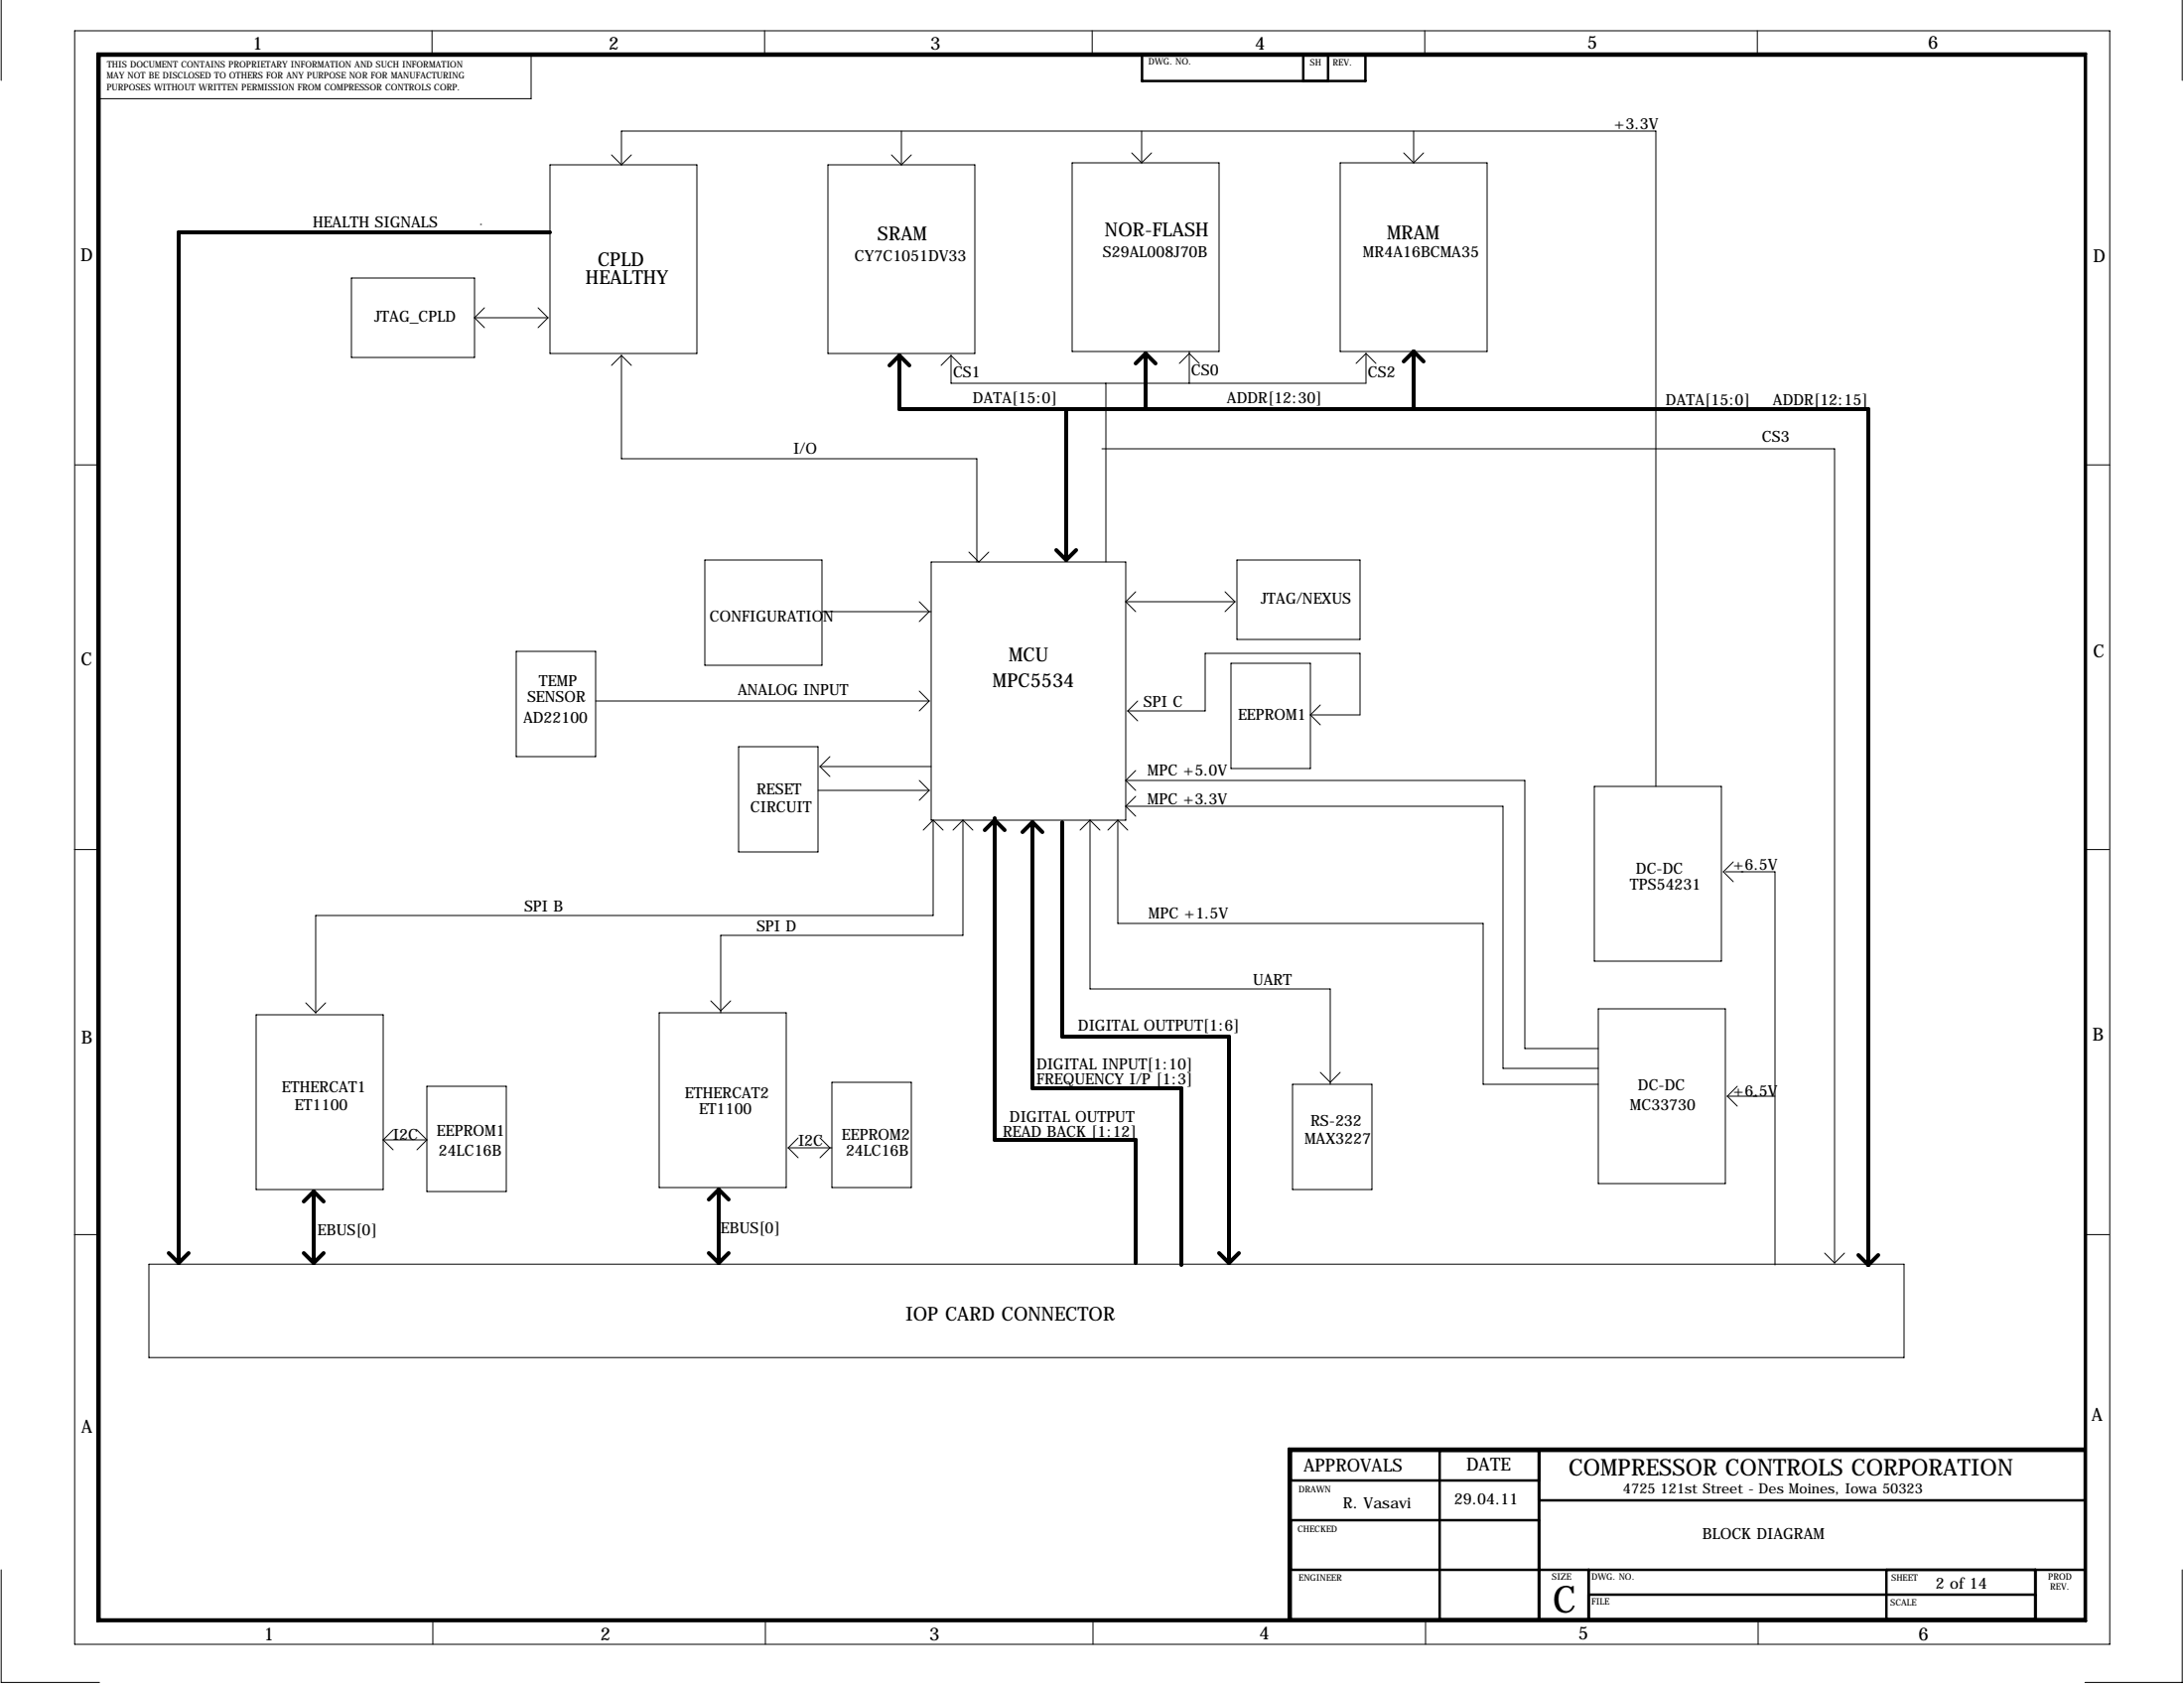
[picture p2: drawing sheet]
<svg xmlns="http://www.w3.org/2000/svg" width="559mm" height="432mm" viewBox="0 0 559 432" stroke-linecap="round" stroke-linejoin="round" font-family="sans-serif">
<g fill="none" stroke="#000" stroke-width=".25">
<path d="M.3 -.1v20.7M558.3 -.1v20.7M19.1 7.9h520.7v412.7h-520.7zM110.5 7.9v6.3M143.1 14.2h-7.2v11h-110.9M195.6 7.9v6.3M279.5 7.9v6.3M364.5 7.9v6.3M449.6 7.9v6.3M156.5 39.6l2.5 2.6M161.5 39.6l-2.5 2.6M228.1 39.6l2.5 2.6"/>
<path d="M230.6 33.5v8.7M233.2 39.6l-2.6 2.6M289.6 39.1l2.5 2.6M292.1 33.5v8.2M294.6 39.1l-2.5 2.6M359.2 39.1l2.5 2.6M361.7 33.5v8.2M364.2 39.1l-2.5 2.6M122.9 57.4h.1M140.7 42.2h37.6v48.2h-37.6zM159 42.2v-8.7h264.7v167.7M211.8 42.2h37.6v48.2h-37.6z"/>
<path d="M274.3 41.7h37.6v48.2h-37.6zM342.9 41.7h37.6v48.2h-37.6zM89.9 71.1h31.5v20.3h-31.5zM124 78.7l-2.6 2.6M137.7 78.7l2.5 2.6M121.4 81.3l2.6 2.5M121.4 81.3h18.8M140.2 81.3l-2.5 2.5M159 90.9l-2.5 2.6M159 90.9l2.5 2.6M159 90.9v26.4h90.9v26.5M243.3 90.9l-2.5 2.6"/>
<path d="M243.3 90.9l2.6 2.6M283 98v45.8M301.8 93l2.5-2.6 2.5 2.6M304.3 89.9v8.1M349.5 90.4l-2.5 2.6M349.5 90.4l2.5 2.6M349.5 90.4v7.6h-106.2v-7.1M19.2 118.9h6.4M281.9 114.8h187.5v208.3M533.4 118.9h6.4M180.3 143.3h30v26.9h-30zM210.3 156.5h28"/>
<path d="M235.2 153.9l2.5 2.6-2.5 2.5M238.3 143.8h49.7v66h-49.7zM247.9 141.2l2.5 2.6 2.6-2.6M288 153.9l2.6 2.6M288 153.9h28M290.6 151.4l-2.6 2.5M313.4 151.4l2.6 2.5M316 153.9l-2.6 2.6M316.5 143.3h31.5v20.3h-31.5zM132.1 166.6h20.3v26.9h-20.3zM152.4 179.3h85.3M235.2 176.8l2.5 2.5"/>
<path d="M237.7 179.3l-2.5 2.6M291.1 179.3l-2.6 2.6M315 169.7h20.3v26.9h-20.3zM189 191h20.3v26.9h-20.3zM209.8 196.1l2.5 2.5M209.8 196.1h28.5M212.3 193.5l-2.5 2.6M235.2 199.6l2.5 2.6M288 199.6l2.6 2.6M288 199.6h102.1v68.6h18.8M288.5 181.9h19.9v-14.8h39.6v15.8h-12.7M288.5 181.9l2.6 2.5"/>
<path d="M290.6 197.1l-2.6 2.5M335.3 182.9l2.5 2.5M337.8 180.3l-2.5 2.6M19 217.3h6.5M209.3 202.2h28.4M237.7 202.2l-2.5 2.5M238.8 209.8l-2.6 2.5M238.8 209.8l2.5 2.5M238.8 209.8v24.4h-158v24.9M246.4 209.8l-2.6 2.5M246.4 209.8l2.5 2.5M246.4 209.8v29.5h-62v19.8"/>
<path d="M264.2 210.3h.1M278.9 209.8l-2.5 2.5M278.9 209.8l2.5 2.5M278.9 209.8v43.2h61.5v24.4M286 209.8v26.4h93.5v41.2h29.4M286 209.8l-2.5 2.5M286 209.8l2.5 2.5M288 206.2l2.6 2.6M288 206.2h96.6v67.1h24.3M290.6 203.7l-2.6 2.5M407.9 201.2h32.5v44.7h-32.5zM533.3 217.3h6.4"/>
<path d="M441.5 223h12.7v100.6M443.5 220.5l-2.6 2.5 2.6 2.6M65.5 259.6h32.5v44.7h-32.5zM78.2 256.5l2.6 2.6M83.3 256.5l-2.5 2.6M168.7 259.1h32.5v44.7h-32.5zM181.9 256l2.5 2.6 2.5-2.6M408.9 258.1h32.6v44.7h-32.6zM109.2 277.9h20.3v26.9h-20.3zM212.9 276.9h20.3v26.9h-20.3zM330.7 277.4h20.3v26.9h-20.3zM337.8 274.3l2.6 2.6 2.5-2.6"/>
<path d="M444.5 277.9l-2.5 2.5M98 291.6l2.6 2.5M98 291.6h11.2M100.6 289.1l-2.6 2.5M106.7 289.1l2.5 2.5M109.2 291.6l-2.5 2.5M201.7 293.6l2.5 2.6M201.7 293.6h11.2M204.2 291.1l-2.5 2.5M209.8 291.1l2.5 2.5-2.5 2.6M442 280.4l2.5 2.6M442 280.4h12.2"/>
<path d="M19 315.8h6.5M533.3 315.8h6.4M38.1 323.4h449.1v23.9h-449.1zM466.9 320.5l2.5 2.6M471.9 320.5l-2.5 2.6M.3 401.6v28.8h25.2M110.7 414.3v6.3M195.8 414.3v6.3M279.7 414.3v6.3M364.7 414.3v6.3M449.8 414.3v6.3M558.3 401.6v28.8h-24.8"/>
</g>
<g fill="none" stroke="#000" stroke-width=".63">
<path d="M24.9 13.7h508.8v401h-508.8zM25.5 14.2h508v400.1h-508zM292.2 14h57.2v6.7h-57.2zM333.5 20.7v-6.7h6.3v6.7M330.3 378.7h63.5M368.4 371.1v43.2M393.8 371.1v43.2M533.5 371.1h-203.2v43.2M533.5 370.6h-203.8v43.7M330.3 388.9h63.5M393.8 383.8h139.7M330.3 401.6h203.2"/>
<path d="M406.5 401.6v12.7M406.5 407.9h114.3M482.7 401.6v12.7M520.8 401.6v12.7"/>
</g>
<g fill="none" stroke="#000" stroke-width="1">
<path d="M140.7 59.4h-95v263.7M230.1 90.9l-2.5 2.6M230.1 90.9l2.6 2.6M230.1 90.9v13.7h247.9v219M293.1 90.4l-2.5 2.6M293.1 90.4l2.6 2.6M293.1 90.4v14.2M361.7 89.9l-2.5 2.6M361.7 89.9l2.5 2.6M361.7 89.9v14.7M272.8 104.6v38.7M270.3 140.7l2.5 2.6"/>
<path d="M275.3 140.7l-2.5 2.6M252 212.3l2.5-2.5 2.5 2.5M254.5 209.3v82.3h36.1v31.5M264.2 210.3l-2.6 2.6M264.2 210.3l2.5 2.6M264.2 210.3v68.1h38.1v45.2M271.8 210.3v54.9h42.7v57.9M80.3 304.8l2.5 2.5M80.3 304.8l-2.6 2.5M80.3 304.8v18.3M183.9 304.3l2.5 2.5M183.9 304.3l-2.5 2.5"/>
<path d="M183.9 304.3v18.8M43.2 320.5l2.5 2.6M48.3 320.5l-2.6 2.6M77.7 320.5l2.6 2.6M82.8 320.5l-2.5 2.6M181.4 320.5l2.5 2.6M186.4 320.5l-2.5 2.6M311.9 320.5l2.6 2.6M317 320.5l-2.5 2.6M475.5 321.1l2.5 2.5M480.6 321.1l-2.6 2.5"/>
</g>
<text font-size="9.6" x="397.3" y="412.4">C</text>
<text font-size="5.9" x="401.4" y="377.5">COMPRESSOR CONTROLS CORPORATION</text>
<g font-size="4.9">
<text x="224.5" y="61.5">SRAM</text>
<text x="282.7" y="60.5">NOR-FLASH</text>
<text x="354.8" y="61.2">MRAM</text>
<text x="152.9" y="68.1">CPLD</text>
<text x="149.9" y="72.6">HEALTHY</text>
<text x="258.1" y="169.2">MCU</text>
<text x="254" y="175.8">MPC5534</text>
<text x="231.6" y="337.8">IOP CARD CONNECTOR</text>
</g>
<g font-size="4.6">
<text x="64.6" y="12.7">1</text>
<text x="155.8" y="12.7">2</text>
<text x="238" y="12.7">3</text>
<text x="321.1" y="12.7">4</text>
<text x="406.1" y="12.5">5</text>
<text x="493.3" y="12.5">6</text>
<text x="20.6" y="66.9">D</text>
<text x="535.6" y="67.1">D</text>
<text x="20.7" y="170.1">C</text>
<text x="535.5" y="168.1">C</text>
<text x="20.8" y="267.1">B</text>
<text x="535.4" y="266.1">B</text>
<text x="535.2" y="363.5">A</text>
<text x="20.8" y="366.5">A</text>
<text x="333.6" y="376.4">APPROVALS</text>
<text x="375.2" y="376.2">DATE</text>
<text x="67.5" y="419.6">1</text>
<text x="153.6" y="419.6">2</text>
<text x="237.8" y="419.6">3</text>
<text x="322.2" y="419.5">4</text>
<text x="403.9" y="419.4">5</text>
<text x="490.9" y="419.6">6</text>
</g>
<g font-size="4">
<text x="413" y="33">+3.3V</text>
<text x="80" y="58.2">HEALTH SIGNALS</text>
<text x="282.2" y="65.8">S29AL008J70B</text>
<text x="348.7" y="65.8">MR4A16BCMA35</text>
<text x="218.7" y="66.8">CY7C1051DV33</text>
<text x="95.8" y="82.3">JTAG_CPLD</text>
<text x="243.8" y="96.5">CS1</text>
<text x="304.8" y="96">CS0</text>
<text x="350" y="96.5">CS2</text>
<text x="248.9" y="103.1">DATA[15:0]</text>
<text x="313.9" y="103.1">ADDR[12:30]</text>
<text x="426.2" y="103.6">DATA[15:0]</text>
<text x="453.6" y="103.6">ADDR[12:15]</text>
<text x="450.8" y="113">CS3</text>
<text x="202.9" y="116.1">I/O</text>
<text x="322.6" y="154.4">JTAG/NEXUS</text>
<text x="181.6" y="159">CONFIGURATION</text>
<text x="134.9" y="179.6">SENSOR</text>
<text x="137.9" y="175.5">TEMP</text>
<text x="188.7" y="177.8">ANALOG INPUT</text>
<text x="133.9" y="184.9">AD22100</text>
<text x="292.6" y="180.8">SPI C</text>
<text x="316.7" y="184.1">EEPROM1</text>
<text x="193.5" y="203.2">RESET</text>
<text x="293.6" y="198.4">MPC +5.0V</text>
<text x="192" y="207.8">CIRCUIT</text>
<text x="293.6" y="205.7">MPC +3.3V</text>
<text x="417.1" y="227.6">TPS54231</text>
<text x="418.6" y="223.5">DC-DC</text>
<text x="443.5" y="222.5">+6.5V</text>
<text x="134.1" y="233.2">SPI B</text>
<text x="193.5" y="238.3">SPI D</text>
<text x="293.9" y="234.9">MPC +1.5V</text>
<text x="320.5" y="252">UART</text>
<text x="275.8" y="263.7">DIGITAL OUTPUT[1:6]</text>
<text x="265.2" y="273.6">DIGITAL INPUT[1:10]</text>
<text x="72.1" y="279.4">ETHERCAT1</text>
<text x="175.3" y="280.9">ETHERCAT2</text>
<text x="265.2" y="277.4">FREQUENCY I/P [1:3]</text>
<text x="419.1" y="278.9">DC-DC</text>
<text x="443.5" y="280.4">+6.5V</text>
<text x="75.4" y="284">ET1100</text>
<text x="178.8" y="285">ET1100</text>
<text x="258.3" y="287">DIGITAL OUTPUT</text>
<text x="417.1" y="284">MC33730</text>
<text x="100.6" y="291.6">I2C</text>
<text x="111.8" y="290.6">EEPROM1</text>
<text x="204.2" y="293.1">I2C</text>
<text x="215.4" y="291.6">EEPROM2</text>
<text x="256.5" y="290.8">READ BACK [1:12]</text>
<text x="333.8" y="292.6">MAX3227</text>
<text x="335.3" y="288">RS-232</text>
<text x="112.3" y="295.7">24LC16B</text>
<text x="216.4" y="295.7">24LC16B</text>
<text x="81.3" y="316">EBUS[0]</text>
<text x="184.4" y="315.5">EBUS[0]</text>
<text x="343.7" y="385.8">R. Vasavi</text>
<text x="372.1" y="384.8">29.04.11</text>
<text x="435.6" y="393.7">BLOCK DIAGRAM</text>
<text x="495.3" y="406.4">2 of 14</text>
</g>
<text font-size="3.6" x="415.3" y="382">4725 121st Street - Des Moines, Iowa 50323</text>
<g font-size="2.3">
<text x="27.4" y="17.3">THIS DOCUMENT CONTAINS PROPRIETARY INFORMATION AND SUCH INFORMATION</text>
<text x="293.8" y="16.6">DWG. NO.</text>
<text x="335.2" y="16.7">SH</text>
<text x="341" y="16.7">REV.</text>
<text x="27.3" y="23.2">PURPOSES WITHOUT WRITTEN PERMISSION FROM COMPRESSOR CONTROLS CORP.</text>
<text x="27.3" y="20.1">MAY NOT BE DISCLOSED TO OTHERS FOR ANY PURPOSE NOR FOR MANUFACTURING</text>
<text x="332.3" y="381.8">DRAWN</text>
<text x="332" y="391.9">CHECKED</text>
<text x="332.3" y="404.4">ENGINEER</text>
<text x="397.1" y="404.1">SIZE</text>
<text x="407.2" y="404.1">DWG. NO.</text>
<text x="483.9" y="404.4">SHEET</text>
<text x="524.1" y="404.1">PROD</text>
<text x="524.6" y="406.7">REV.</text>
<text x="407.2" y="410.5">FILE</text>
<text x="483.7" y="410.7">SCALE</text>
</g>
</svg>
